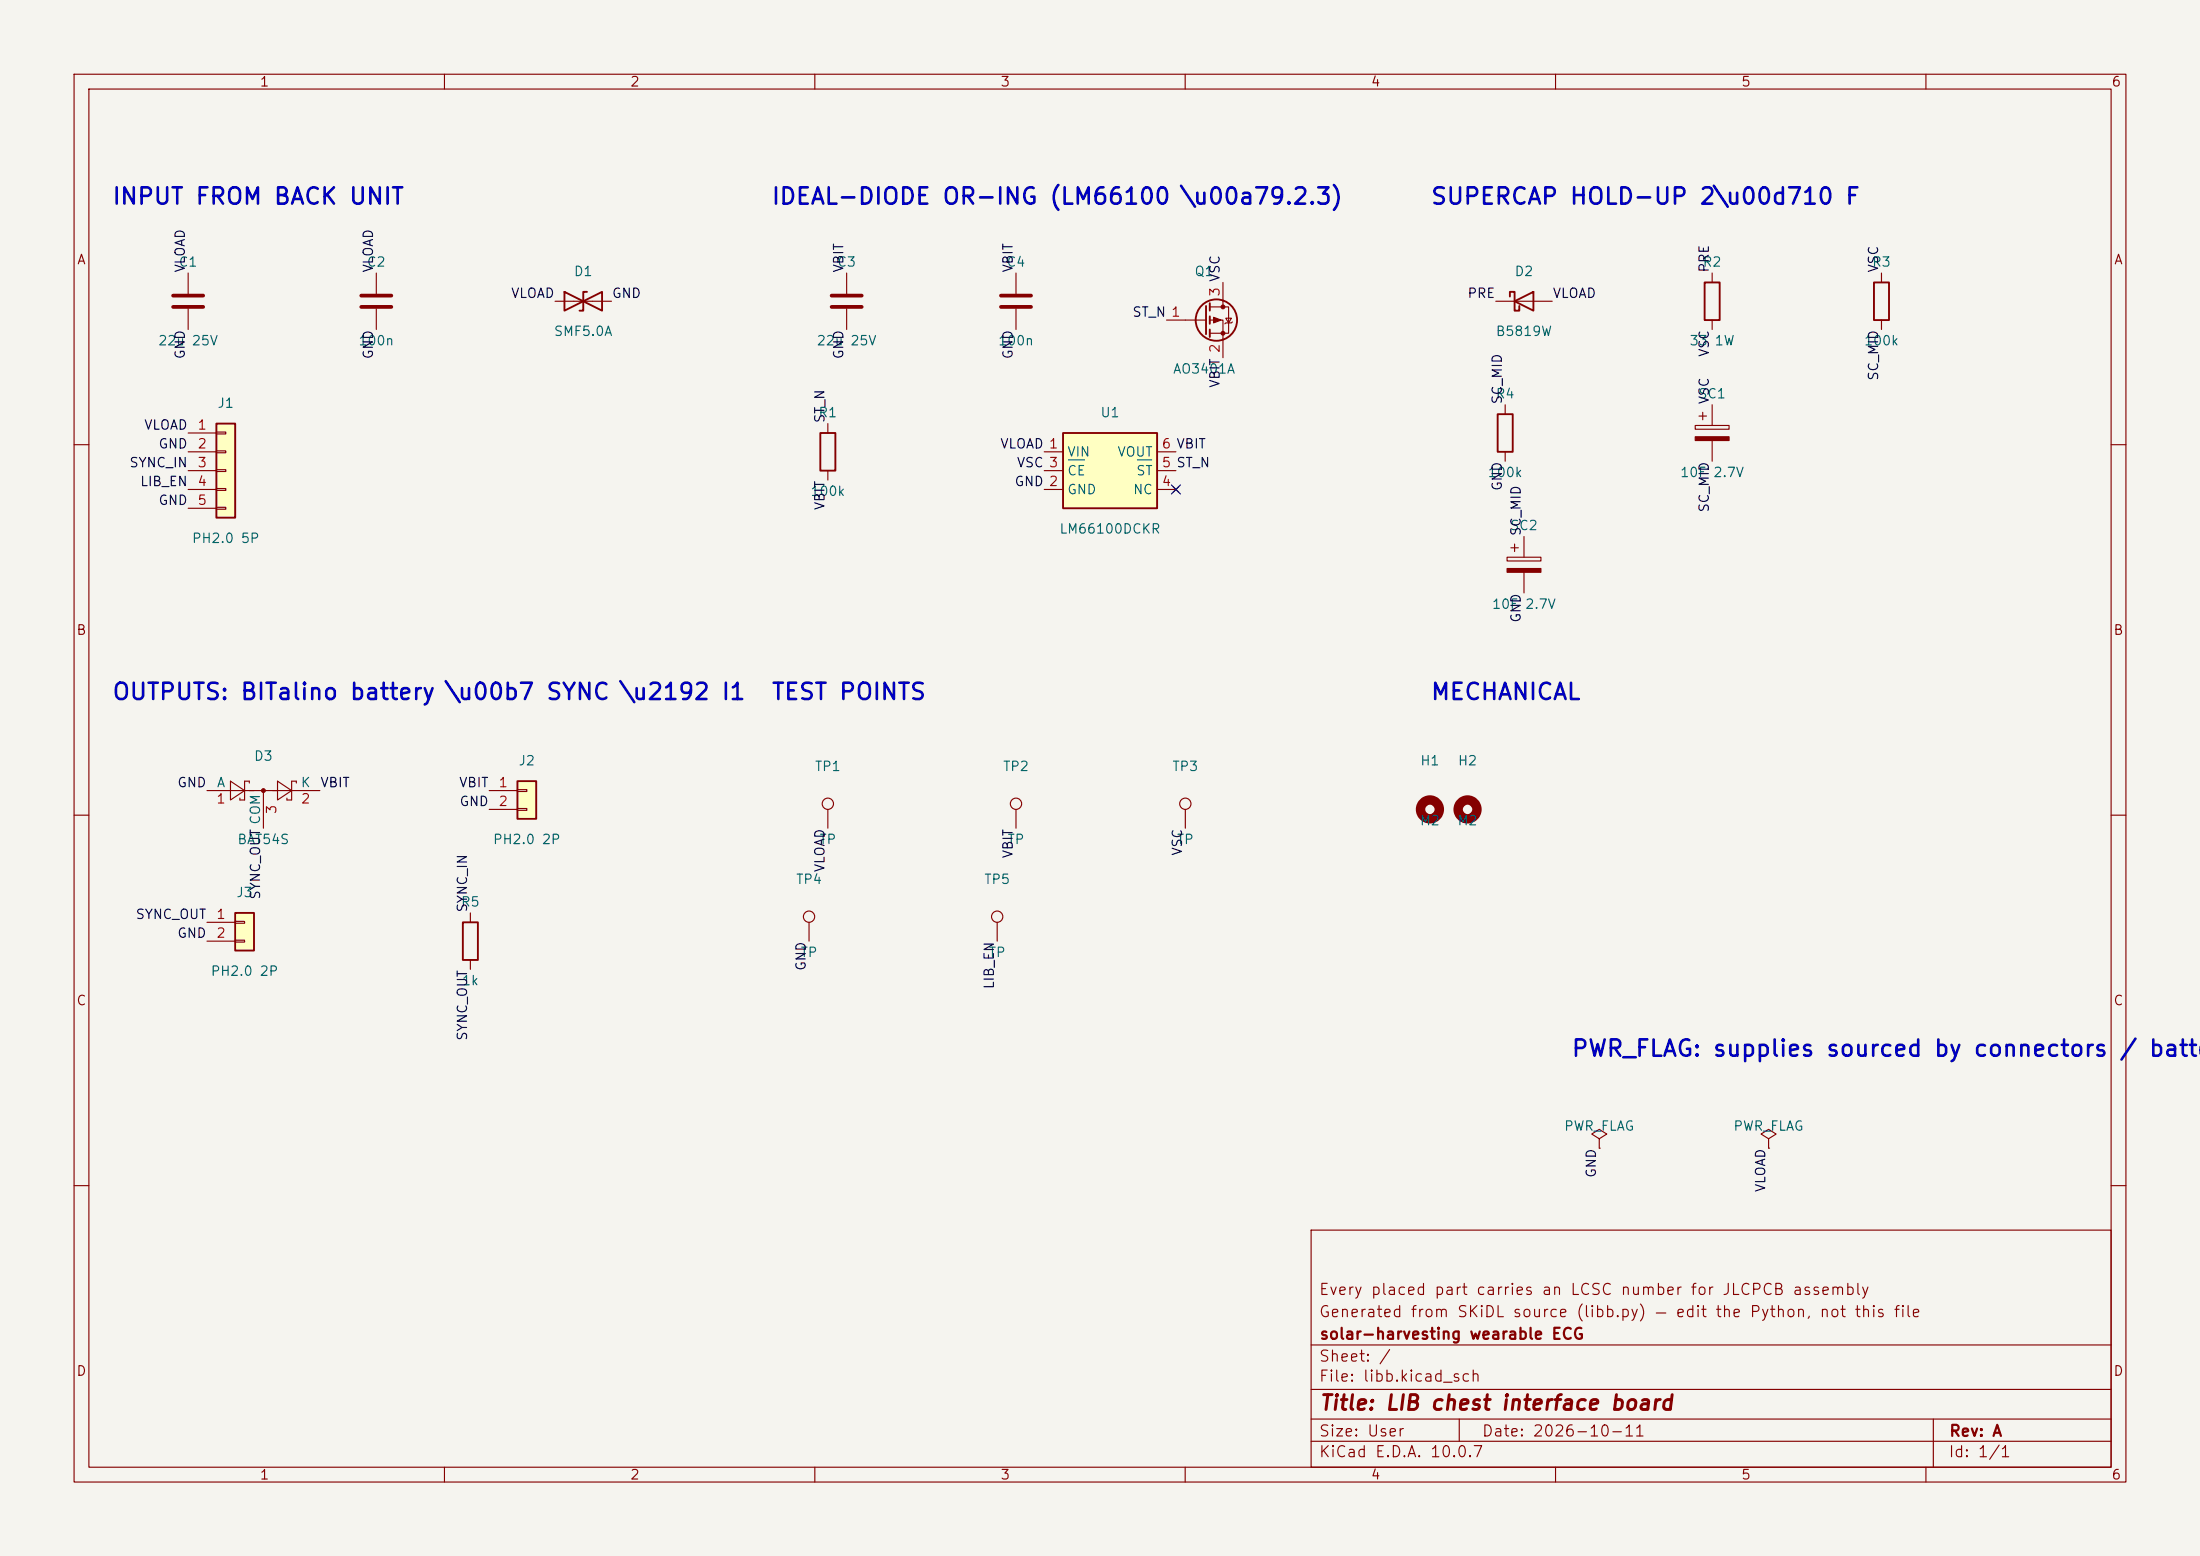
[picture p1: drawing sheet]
<svg xmlns="http://www.w3.org/2000/svg" width="297mm" height="210mm" viewBox="0 0 297 210" stroke-linecap="round" stroke-linejoin="round" font-family="sans-serif">
<path d="M0 0h297v210h-297z" fill="#f5f4ef" stroke="#f5f4ef" stroke-width=".14"/>
<g fill="none" stroke="#840000" stroke-width=".15">
<path d="M10 10h277v190h-277zM12 12h273v186h-273zM60 10v2M110 10v2M160 10v2M210 10v2M260 10v2M114.3 36.8v2.8M165.1 38.1v3.3M74.9 40.7h7.6M111.8 57.2v1.2M114.3 41.7v2.8"/>
<path d="M157.5 43.2h5.3M163.3 41.4h2.6v3.6h-2.6M163.3 43.2h1.8v5.1M165.5 42.9h.7l-.3 .7zM166.4 43.5l-.2 .1h-.7l-.1 .1M203.2 54.6v1.3M228.9 57.4h4.5v.5h-4.5zM229.4 56.2h1M229.9 55.6v1.1M231.1 54.6v2.8M231.1 59.5v2.7M10 60h2"/>
<path d="M111.8 63.5v1.3M203.2 61v1.2M285 60h2M10 110h2M111.8 109.2v2.6M137.2 109.2v2.6M160 109.2v2.6M285 110h2M109.2 124.5v2.5M134.6 124.5v2.5M10 160h2M177 166h108v32h-108z"/>
<path d="M285 160h2M60 198v2M110 198v2M160 198v2M177 194.5h108M177 191.5h108M177 187.5h108M177 181.5h108M197 191.5v3M210 198v2M260 198v2M261 191.5v6.5"/>
<circle cx="111.8" cy="108.5" r=".76"/>
<circle cx="137.2" cy="108.5" r=".76"/>
<circle cx="160" cy="108.5" r=".76"/>
<circle cx="109.2" cy="123.7" r=".76"/>
<circle cx="134.6" cy="123.7" r=".76"/>
</g>
<g fill="none" stroke="#840000" stroke-width=".25">
<path d="M76.2 39.4v2.5l5.1-2.5v2.5zM79.2 39.4h-.5v2.5h-.5M110.7 58.4h2.1v5.1h-2.1zM162.8 41.3v3.8M163.3 40.9v1M163.3 42.7v1M163.3 44.5v1M202.2 55.9h2v5.1h-2z"/>
<circle cx="164.2" cy="43.2" r="2.79"/>
</g>
<path d="M112.3 39.9h4M112.3 41.4h4" fill="none" stroke="#840000" stroke-width=".51"/>
<g fill="#840000" stroke="#840000" stroke-width=".15">
<path d="M163.8 42.8l1 .4-1 .4z"/>
<path d="M228.9 58.9h4.5v.6h-4.5z"/>
<circle cx="165.1" cy="41.4" r=".25"/>
<circle cx="165.1" cy="45" r=".25"/>
</g>
<path d="M143.5 58.4h12.7v10.2h-12.7z" fill="#ffffc2"/>
<path d="M143.5 58.4h12.7v10.2h-12.7z" fill="none" stroke="#840000" stroke-width=".25"/>
<path d="M141 61h2.5M141 66.1h2.5M141 63.5h2.5M156.2 61h2.5M156.2 66.1h2.5M156.2 63.5h2.5M158.4 65.7l.7 .7M159.1 65.7l-.7 .7" fill="none" stroke="#840000" stroke-width=".15"/>
<path d="M144.2 62.1h2.2M153.6 62.1h1.9" fill="none" stroke="#006464" stroke-width=".15"/>
<path d="M29.2 57.2h2.5v12.7h-2.5z" fill="#ffffc2"/>
<path d="M29.2 57.2h2.5v12.7h-2.5z" fill="none" stroke="#840000" stroke-width=".25"/>
<g fill="none" stroke="#840000" stroke-width=".15">
<path d="M25.4 58.4h3.8M29.2 58.3h1.3v.3h-1.3zM25.4 61h3.8M25.4 63.5h3.8M25.4 66.1h3.8M25.4 68.6h3.8M29.2 60.9h1.3v.2h-1.3zM29.2 63.4h1.3v.2h-1.3zM29.2 65.9h1.3v.3h-1.3zM29.2 68.5h1.3v.2h-1.3zM215.9 153.7l1-.6-1-.7-1 .7 1 .6v1.3M215.9 155h.1"/>
<path d="M238.8 153.7l1-.6-1-.7-1.1 .7 1.1 .6v1.3M238.8 155h.1"/>
</g>
<path d="M31.7 123.2h2.6v5.1h-2.6z" fill="#ffffc2"/>
<path d="M230.1 38.1h2.1v5.1h-2.1zM253 38.1h2v5.1h-2zM203.8 40v-.6h.7v2.5h.6v-.6M204.5 40.7l2.5-1.3v2.5zM31.7 123.2h2.6v5.1h-2.6zM62.5 124.5h2v5.1h-2z" fill="none" stroke="#840000" stroke-width=".25"/>
<g fill="none" stroke="#840000" stroke-width=".15">
<path d="M231.1 36.8v1.3M254 36.8v1.3M201.9 40.7h7.6M231.1 43.2v1.3M254 43.2v1.3M27.9 106.7h15.3M31.1 105.4l1.9 1.3-1.9 1.3zM33.7 105.7v-.3h-.7v2.6h-.6v-.3M35.6 106.7v5.1M37.5 105.4l1.9 1.3-1.9 1.3zM40 105.7v-.3h-.6v2.6h-.7v-.3M27.9 124.5h3.8"/>
<path d="M27.9 127h3.8M31.7 124.4h1.3v.2h-1.3zM31.7 126.9h1.3v.2h-1.3zM63.5 123.2v1.3M63.5 129.6v1.2"/>
</g>
<circle cx="35.6" cy="106.7" r=".25" fill="#840000" stroke="#840000" stroke-width=".15"/>
<path d="M69.8 105.4h2.6v5.1h-2.6z" fill="#ffffc2"/>
<path d="M69.8 105.4h2.6v5.1h-2.6z" fill="none" stroke="#840000" stroke-width=".25"/>
<g fill="none" stroke="#840000" stroke-width=".15">
<path d="M25.4 36.8v2.8M50.8 36.8v2.8M137.2 36.8v2.8M25.4 41.7v2.8M50.8 41.7v2.8M137.2 41.7v2.8M203.5 75.2h4.5v.5h-4.5zM204 73.9h1M204.5 73.4v1M205.7 72.4v2.8M205.7 77.2v2.8M66 106.7h3.8"/>
<path d="M66 109.2h3.8M69.8 106.6h1.3v.2h-1.3zM69.8 109.1h1.3v.3h-1.3z"/>
</g>
<g fill="none" stroke="#840000" stroke-width="1.3">
<circle cx="193" cy="109.2" r="1.27"/>
<circle cx="198.1" cy="109.2" r="1.27"/>
</g>
<path d="M23.4 39.9h4M48.8 39.9h4M135.1 39.9h4.1M23.4 41.4h4M48.8 41.4h4M135.1 41.4h4.1" fill="none" stroke="#840000" stroke-width=".51"/>
<path d="M203.5 76.7h4.5v.5h-4.5z" fill="#840000" stroke="#840000" stroke-width=".15"/>
<path d="M158.1 65.4l1.3 1.3M159.4 65.4l-1.3 1.3" fill="none" stroke="#000084" stroke-width=".15"/>
<g font-size="2.2" fill="#0000c2">
<text x="15" y="28.1">INPUT FROM BACK UNIT</text>
<text x="104" y="28.1">IDEAL-DIODE OR-ING (LM66100 \u00a79.2.3)</text>
<text x="193" y="28.1">SUPERCAP HOLD-UP 2\u00d710 F</text>
<text x="15" y="95">OUTPUTS: BITalino battery \u00b7 SYNC \u2192 I1</text>
<text x="104" y="95">TEST POINTS</text>
<text x="193" y="95">MECHANICAL</text>
<text x="212" y="143.1">PWR_FLAG: supplies sourced by connectors</text>
<text x="286" y="143.1">/ batte</text>
</g>
<text font-size="2" fill="#840000" x="178" y="190.8">Title: LIB chest interface board</text>
<g font-size="1.5" fill="#840000">
<text x="178" y="178.2">Generated from SKiDL source (libb.py) — edit the Python, not this file</text>
<text x="178" y="175.2">Every placed part carries an LCSC number for JLCPCB assembly</text>
<text x="178" y="184.2">Sheet: /</text>
<text x="178" y="181.2">solar-harvesting wearable ECG</text>
<text x="178" y="186.9">File: libb.kicad_sch</text>
<text x="178" y="197.1">KiCad E.D.A. 10.0.7</text>
<text x="178" y="194.3">Size: User</text>
<text x="200" y="194.3">Date: 2026-10-11</text>
<text x="263" y="197.1">Id: 1/1</text>
<text x="263" y="194.3">Rev: A</text>
</g>
<g font-size="1.3" fill="#840000">
<text x="35" y="12">1</text>
<text x="85" y="12">2</text>
<text x="135" y="12">3</text>
<text x="185" y="12">4</text>
<text x="235" y="12">5</text>
<text x="285" y="12">6</text>
<text x="10.3" y="36">A</text>
<text x="285.3" y="36">A</text>
<text x="10.2" y="86">B</text>
<text x="285.2" y="86">B</text>
<text x="10.2" y="136">C</text>
<text x="285.2" y="136">C</text>
<text x="10.2" y="186">D</text>
<text x="285.2" y="186">D</text>
<text x="35" y="200">1</text>
<text x="85" y="200">2</text>
<text x="135" y="200">3</text>
<text x="185" y="200">4</text>
<text x="235" y="200">5</text>
<text x="285" y="200">6</text>
</g>
<g font-size="1.3" fill="#006464">
<text x="24" y="36.3">C1</text>
<text x="49.4" y="36.3">C2</text>
<text x="77.4" y="37.6">D1</text>
<text x="112.9" y="36.3">C3</text>
<text x="135.8" y="36.3">C4</text>
<text x="161.2" y="37.6">Q1</text>
<text x="204.4" y="37.6">D2</text>
<text x="229.8" y="36.3">R2</text>
<text x="252.6" y="36.3">R3</text>
<text x="21.3" y="46.9">22u 25V</text>
<text x="48.3" y="46.9">100n</text>
<text x="74.7" y="45.7">SMF5.0A</text>
<text x="110.2" y="46.9">22u 25V</text>
<text x="134.6" y="46.9">100n</text>
<text x="201.8" y="45.7">B5819W</text>
<text x="228" y="46.9">33 1W</text>
<text x="251.5" y="46.9">100k</text>
<text x="158.3" y="50.7">AO3401A</text>
<text x="29.3" y="55.4">J1</text>
<text x="110.4" y="56.6">R1</text>
<text x="148.5" y="56.6">U1</text>
<text x="201.8" y="54.1">R4</text>
<text x="229.2" y="54.1">SC1</text>
<text x="144" y="61.9">VIN</text>
<text x="144" y="64.5">CE</text>
<text x="150.8" y="61.9">VOUT</text>
<text x="153.3" y="64.5">ST</text>
<text x="200.7" y="64.7">100k</text>
<text x="226.7" y="64.7">10F 2.7V</text>
<text x="109.3" y="67.3">100k</text>
<text x="144" y="67">GND</text>
<text x="152.9" y="67">NC</text>
<text x="203.8" y="71.9">SC2</text>
<text x="25.8" y="73.6">PH2.0 5P</text>
<text x="142.9" y="72.3">LM66100DCKR</text>
<text x="201.3" y="82.5">10F 2.7V</text>
<text x="29.2" y="106.6">A</text>
<text x="34.2" y="103">D3</text>
<text x="40.5" y="106.6">K</text>
<text x="69.9" y="103.6">J2</text>
<text x="109.9" y="104.4">TP1</text>
<text x="135.3" y="104.4">TP2</text>
<text x="158.2" y="104.4">TP3</text>
<text x="191.6" y="103.6">H1</text>
<text x="196.7" y="103.6">H2</text>
<text x="191.6" y="111.7">M2</text>
<text x="196.7" y="111.7">M2</text>
<text x="32" y="114.2">BAT54S</text>
<text x="66.5" y="114.2">PH2.0 2P</text>
<text x="107.4" y="119.6">TP4</text>
<text x="110.5" y="114.2">TP</text>
<text x="132.8" y="119.6">TP5</text>
<text x="135.9" y="114.2">TP</text>
<text x="158.8" y="114.2">TP</text>
<text x="31.8" y="121.4">J3</text>
<text x="62.1" y="122.7">R5</text>
<text x="108" y="129.5">TP</text>
<text x="133.4" y="129.5">TP</text>
<text x="28.4" y="132">PH2.0 2P</text>
<text x="62.3" y="133.3">1k</text>
<text x="211.1" y="152.9">PWR_FLAG</text>
<text x="233.9" y="152.9">PWR_FLAG</text>
</g>
<g font-size="1.3" fill="#0f0f0f">
<text x="25.3" y="36.9" transform="rotate(-90 25.3 36.9)">VLOAD</text>
<text x="50.7" y="36.9" transform="rotate(-90 50.7 36.9)">VLOAD</text>
<text x="68.9" y="40.5">VLOAD</text>
<text x="82.5" y="40.5">GND</text>
<text x="114.2" y="36.9" transform="rotate(-90 114.2 36.9)">VBIT</text>
<text x="137" y="36.9" transform="rotate(-90 137 36.9)">VBIT</text>
<text x="198" y="40.5">PRE</text>
<text x="209.5" y="40.5">VLOAD</text>
<text x="231" y="36.9" transform="rotate(-90 231 36.9)">PRE</text>
<text x="253.9" y="36.9" transform="rotate(-90 253.9 36.9)">VSC</text>
<text x="152.8" y="43.1">ST_N 1</text>
<text x="25.3" y="48.6" transform="rotate(-90 25.3 48.6)">GND</text>
<text x="50.7" y="48.6" transform="rotate(-90 50.7 48.6)">GND</text>
<text x="114.2" y="48.6" transform="rotate(-90 114.2 48.6)">GND</text>
<text x="137" y="48.6" transform="rotate(-90 137 48.6)">GND</text>
<text x="165" y="52.4" transform="rotate(-90 165 52.4)">VBIT 2</text>
<text x="231" y="48.3" transform="rotate(-90 231 48.3)">VSC</text>
<text x="253.9" y="51.5" transform="rotate(-90 253.9 51.5)">SC_MID</text>
<text x="19.4" y="58.3">VLOAD</text>
<text x="111.6" y="57.2" transform="rotate(-90 111.6 57.2)">ST_N</text>
<text x="203.1" y="54.7" transform="rotate(-90 203.1 54.7)">SC_MID</text>
<text x="231" y="54.7" transform="rotate(-90 231 54.7)">VSC</text>
<text x="17.4" y="63.4">SYNC_IN</text>
<text x="18.8" y="65.9">LIB_EN</text>
<text x="21.3" y="60.8">GND</text>
<text x="134.9" y="60.8">VLOAD 1</text>
<text x="136.9" y="65.9">GND 2</text>
<text x="137.2" y="63.4">VSC 3</text>
<text x="21.3" y="68.5">GND</text>
<text x="111.6" y="68.9" transform="rotate(-90 111.6 68.9)">VBIT</text>
<text x="203.1" y="66.3" transform="rotate(-90 203.1 66.3)">GND</text>
<text x="231" y="69.2" transform="rotate(-90 231 69.2)">SC_MID</text>
<text x="205.6" y="72.4" transform="rotate(-90 205.6 72.4)">SC_MID</text>
<text x="205.6" y="84.1" transform="rotate(-90 205.6 84.1)">GND</text>
<text x="23.8" y="106.6">GND</text>
<text x="43.2" y="106.6">VBIT</text>
<text x="61.9" y="106.6">VBIT</text>
<text x="61.9" y="109.1">GND</text>
<text x="111.6" y="117.8" transform="rotate(-90 111.6 117.8)">VLOAD</text>
<text x="137" y="115.9" transform="rotate(-90 137 115.9)">VBIT</text>
<text x="159.9" y="115.6" transform="rotate(-90 159.9 115.6)">VSC</text>
<text x="18.2" y="124.3">SYNC_OUT</text>
<text x="35.4" y="121.5" transform="rotate(-90 35.4 121.5)">SYNC_OUT COM</text>
<text x="63.4" y="123.2" transform="rotate(-90 63.4 123.2)">SYNC_IN</text>
<text x="23.8" y="126.9">GND</text>
<text x="109.1" y="131.1" transform="rotate(-90 109.1 131.1)">GND</text>
<text x="134.5" y="133.6" transform="rotate(-90 134.5 133.6)">LIB_EN</text>
<text x="63.4" y="140.6" transform="rotate(-90 63.4 140.6)">SYNC_OUT</text>
<text x="215.8" y="159.1" transform="rotate(-90 215.8 159.1)">GND</text>
<text x="238.6" y="161" transform="rotate(-90 238.6 161)">VLOAD</text>
</g>
<g font-size="1.3" fill="#a90000">
<text x="165" y="40.1" transform="rotate(-90 165 40.1)">3 VSC</text>
<text x="26.6" y="58.3">1</text>
<text x="26.6" y="60.8">2</text>
<text x="26.6" y="63.4">3</text>
<text x="26.6" y="65.9">4</text>
<text x="156.7" y="65.9">4</text>
<text x="156.7" y="63.4">5 ST_N</text>
<text x="156.7" y="60.8">6 VBIT</text>
<text x="26.6" y="68.5">5</text>
<text x="67.2" y="106.6">1</text>
<text x="29.1" y="108.8">1</text>
<text x="37.6" y="110" transform="rotate(-90 37.6 110)">3</text>
<text x="40.5" y="108.8">2</text>
<text x="67.2" y="109.1">2</text>
<text x="29.1" y="124.3">1</text>
<text x="29.1" y="126.9">2</text>
</g>
</svg>
